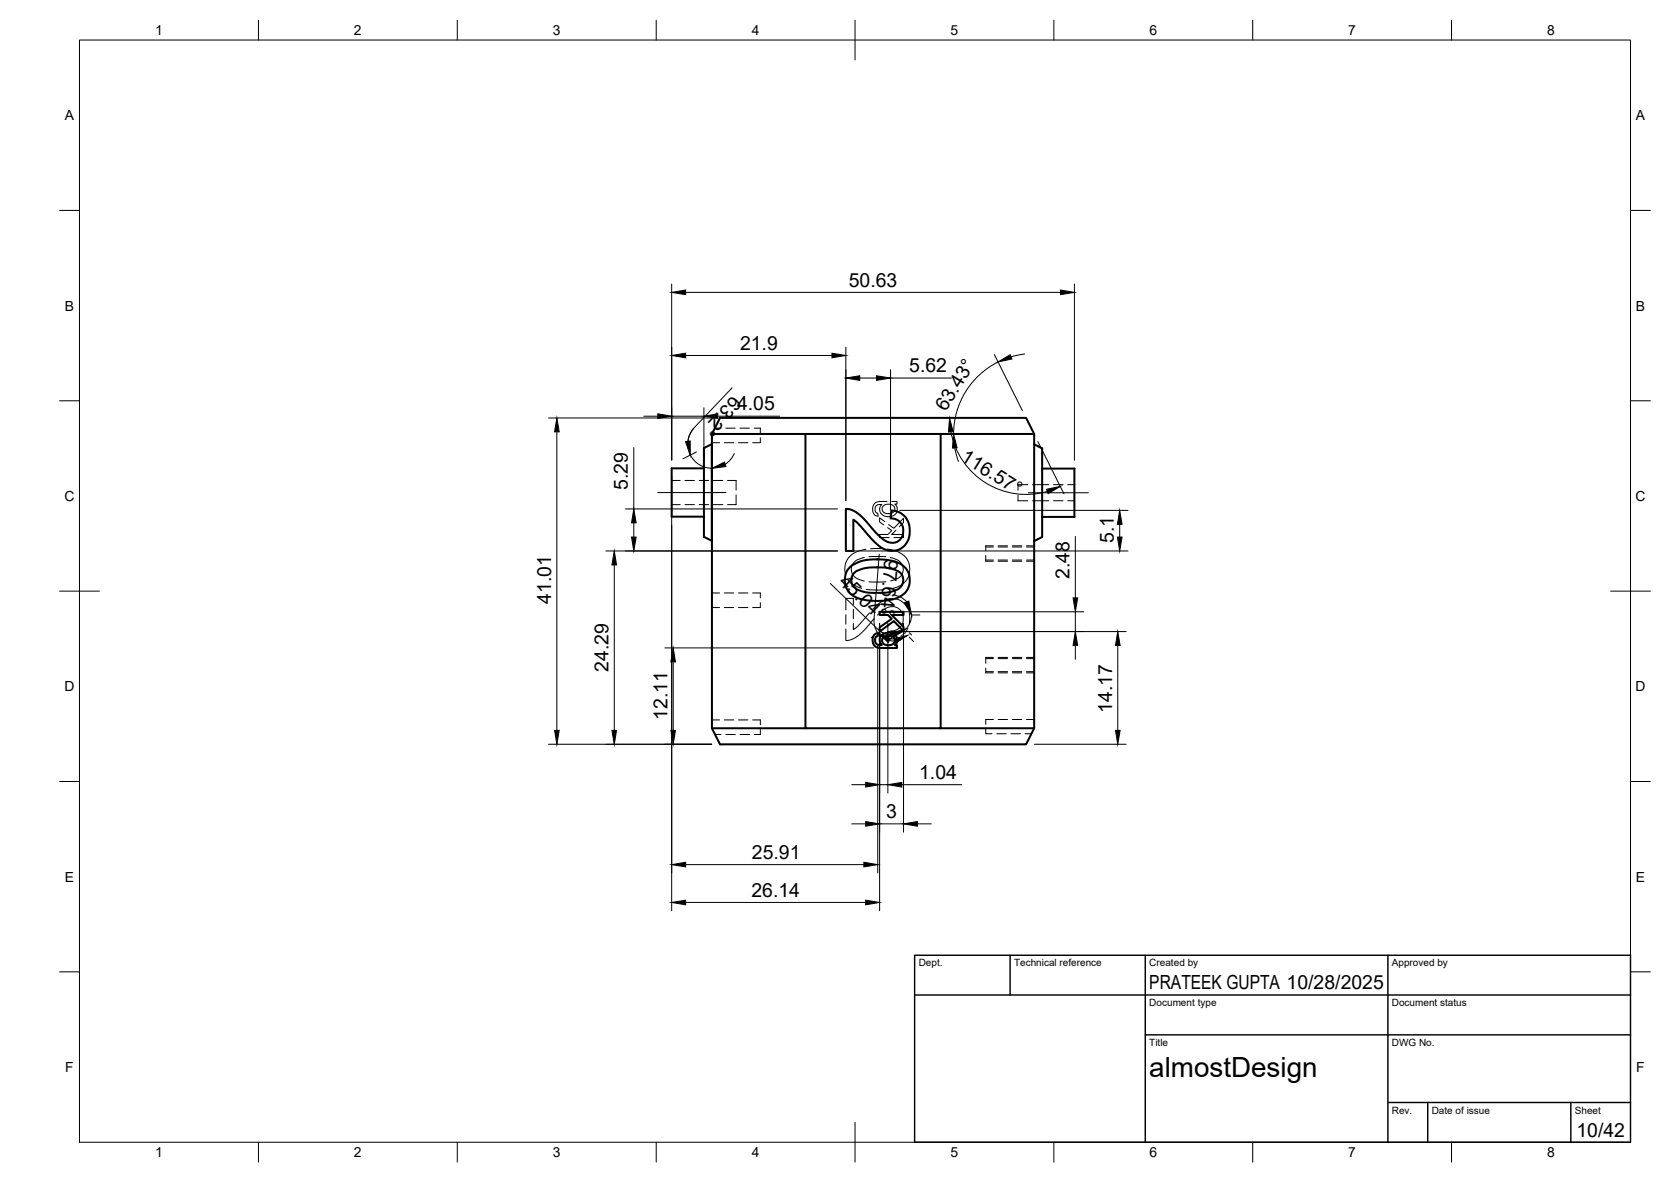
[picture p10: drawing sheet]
<svg xmlns="http://www.w3.org/2000/svg" width="420mm" height="297mm" viewBox="0 0 420 297" stroke-linecap="round" stroke-linejoin="round" font-family="sans-serif">
<!-- layer: Visible -->
<g fill="none" stroke="#000" stroke-width=".51">
<path d="M177 117.7h-8.1v12.1h8.1M179 111.6l-2 1v22.3l2 1M179 111.6v24.3M179 111.6h.1M179 109.1l2-4.1h77l2 4.1M179 109.1v73.9M179 109.1h23.5M202.5 109.1h34v73.9h-34zM236.5 109.1h23.5v73.9h-23.5M260 111.7l2 1v22.2l-2 1.1M262 117.8h8.2v12.1h-8.2M179 135.9h.1"/>
<path d="M212.7 127.9l1.2 .2a11.8 11.8 0 0 1 5.3 4.6l.4 .4a11.5 11.5 0 0 0 3.6 3.1 2.8 2.8 0 0 0 2.2 0h.1a3.2 3.2 0 0 0 0-5.6l-1.6-.3 .2-2 2.1 .5a5.5 5.5 0 0 1 0 9.2l-1.1 .4a5.3 5.3 0 0 1-4.6-1.7l-1.8-1.8a22.8 22.8 0 0 0-4.1-4.3v7.9h-1.9zM213.7 142.5a10.9 10.9 0 0 1 8.3-1.9h.3a10.2 10.2 0 0 1 4.1 1.1l.4 .3a4.1 4.1 0 0 1 1.7 2.1l.1 .6a4.8 4.8 0 0 1-3.9 5.9 14.3 14.3 0 0 1-10.4-1 4.6 4.6 0 0 1-1.7-5.2l.3-.9zM214.8 144a8 8 0 0 1 5.1-1.4l3.1 .1a4.6 4.6 0 0 1 3.9 2v.1a2.74 2.74 0 0 1-1.1 3.3l-1.5 .6-1.7 .3h-3l-2-.2a3.9 3.9 0 0 1-3.4-2 2.57 2.57 0 0 1 .6-2.8zM219.8 159.6l.4-.3 .6-.2-.1 .8-.4 .1-.2 .4 .1 1.2a1.35 1.35 0 0 0 1.5 .5 1.84 1.84 0 0 1-.2-2.2 1.84 1.84 0 0 1 2-.9l1.4 .4 .4 .5 .3 .7a1.49 1.49 0 0 1-.6 1.5h.5v.7h-4.7a2.02 2.02 0 0 1-1-3.2zM221.2 153.8h6v.7h-3l3 3v1.1l-2.5-2.5-3.5 2.6v-1l3-2.2-.9-1h-2.1zM222.2 160.1l.9-.3a1.31 1.31 0 0 1 1.5 .2 1.31 1.31 0 0 1 .3 1.5l-.1 .1a1.73 1.73 0 0 1-3-.6zM179 183l2 4.1h77l2-4.1M179 183h23.5"/>
</g>
<!-- layer: Hidden -->
<g fill="none" stroke="#000" stroke-width=".25">
<path d="M179 111.3h1.9M179.7 107.6h1.6M182.1 111.3h2.4M182.5 107.6h2.4M185.7 111.3h2.4M186.1 107.6h2.3M189.6 107.6h1.6v1.2M191.2 110v1.3h-1.9M168.9 120.7h2.1M168.9 126.8h2.1M172.2 120.7h2.4M172.2 126.8h2.4"/>
<path d="M175.8 120.7h2.4M175.8 126.8h2.4M179.4 120.7h2.4M179.4 126.8h2.4M182.9 120.7h2.2v2.5M185.1 124.4v2.4h-2.2M217.7 138l-1.7 .4-1.3 .7a4.7 4.7 0 0 0-1.8 1.9l-.2 .3a5.3 5.3 0 0 0-.1 3.2M218.5 139.9h4.2M221.9 137.9h-3M222.2 127l.9-.3a1.37 1.37 0 0 1 1.4 .3 1.37 1.37 0 0 1 .4 1.4l-.1 .2a1.67 1.67 0 0 1-1.8 .5 1.67 1.67 0 0 1-1.2-1.4zM222.5 131.1l-1.3-1v1.1l1 .7M223.1 126l-2.2 .1a1.92 1.92 0 0 0-1.5 1.7 1.92 1.92 0 0 0 1.2 1.9h.2l-.1-.7-.5-.3-.2-.4 .2-1.1a1.52 1.52 0 0 1 1.5-.4 1.85 1.85 0 0 0-.2 2.3 1.85 1.85 0 0 0 2.2 .7l.8-.2 .6-.3 .5-1.1a1.55 1.55 0 0 0-.6-1.5h.5v-.7h-1.3"/>
<path d="M223.1 138h.3a5.6 5.6 0 0 1 5.1 3.5l.2 1.6-.2 1.7a4.4 4.4 0 0 1-1.7 2l-1.7 .9-1.6 .4M223.2 132.6l1 .7-.9 1h-2.1v.8h2.4M223.4 131.8l1.3 1 2.5-2.6v1.1l-1.1 1.1M225.3 133.2l-1.1 1.1h3v.8h-2.4M247.9 139.6v1.1M247.9 137.5h1.9M249.8 137.2h-1.9v1.2M251 137.5h2.3M251 137.2h2.3M254.6 137.5h2.3M254.6 137.2h2.3M256 124.4v1.4h2.4"/>
<path d="M258.1 137.5h1.9M258.1 137.2h1.9M258.4 121.8h-2.4v1.4M259.6 125.8h4.1M259.6 121.8h4.1M264.9 125.8h2.4M264.9 121.8h2.4M268.5 125.8h1.7M268.5 121.8h1.7M179 149h1.9M179 152.7h1.9M182.1 149h2.4"/>
<path d="M182.1 152.7h2.4M185.7 149h2.4M185.7 152.7h2.4M189.3 149h1.9v1.2M191.2 151.5v1.2h-1.9M212.7 154.5v2.4M213.1 145.6a6 6 0 0 0 3.5 2.3M214.6 151.9v-1.5h-1.9v2.9M214.6 153.1v2.4M217.3 140.1a3.6 3.6 0 0 0-3.1 2 2.64 2.64 0 0 0 1.1 3.2l2 .7M217.8 148.1l4.5 .1M218.6 154a20.5 20.5 0 0 1-4 4.2v-1.5"/>
<path d="M219.8 155.5l-2.7 3a7 7 0 0 1-4 2.5h-.4v-2.9M220.6 154.6l1.8-1.5a3.5 3.5 0 0 1 2.9-.5l.2 .1a3.2 3.2 0 0 1 0 5.5l-1.6 .4 .2 2 1.3-.3M222.8 146.2h-4.3M223.9 140.1a3.5 3.5 0 0 1 3.1 2.1l.1 1-.2 1a3.4 3.4 0 0 1-2.7 1.7l-.3 .1M228.2 152.9a4.6 4.6 0 0 0-7.5-1l-1.3 1.2M228.3 157.9a4.3 4.3 0 0 1-1.8 2M228.6 154v2.7M247.9 140.7v.3h1.9M247.9 140.7h1.9M251 141h2.3M251 140.7h2.3M254.6 141h2.3"/>
<path d="M254.6 140.7h2.3M258.1 141h1.9M258.1 140.7h1.9M247.9 167.9v1.2h1.9M247.9 168.8h1.9M247.9 165.5h1.9M249.8 165.2h-1.9v1.5M251 168.8h2.3M251 165.2h2.3M251 169.1h2.3M251 165.5h2.3M254.6 168.8h2.3"/>
<path d="M254.6 165.2h2.3M254.6 169.1h2.3M254.6 165.5h2.3M258.1 168.8h1.9M258.1 165.2h1.9M258.1 169.1h1.9M258.1 165.5h1.9M179 180.9h1.9M179.8 184.6h1.5M182.1 180.9h2.4M182.5 184.6h2.4M185.7 180.9h2.4"/>
<path d="M186.1 184.6h2.4M189.3 180.9h1.9v1.2M191.2 183.3v1.3h-1.5M247.9 183.2v1.2h1.5M249.8 180.8h-1.9v1.2M250.6 184.4h2.4M251 180.8h2.3M254.2 184.4h2.4M254.6 180.8h2.3M257.8 184.4h1.5M258.1 180.8h1.9"/>
</g>
<!-- layer: BORDER -->
<g fill="none" stroke="#000" stroke-width=".25">
<path d="M20 10.1h390v276.9h-390zM65 5.1v5M115 5.1v5M165 5.1v5M215 5.1v10M265 5.1v5M315 5.1v5M365 5.1v5M15 52.9h5M410 52.9h5M15 100.7h5M410 100.7h5"/>
<path d="M15 148.6h10M405 148.6h10M15 196.4h5M410 196.4h5M15 244.2h5M410 244.2h5M65 287v5M115 287v5M165 287v5M215 282.1v9.9M265 287v5M315 287v5"/>
<path d="M365 287v5"/>
</g>
<!-- layer: TITLEBLOCK -->
<path d="M230 240.1h180v46.9h-180zM230 250h180M254 240.1v9.9M288 240.1v46.9M349 240.1v46.9M288 260.1h122M349 277.1h61M359 277.1v9.9M395 277.1v9.9" fill="none" stroke="#000" stroke-width=".36"/>
<!-- layer: Smart Centers -->
<path d="M182.5 123.8h-17.1M258.5 123.8h15.1" fill="none" stroke="#000" stroke-width=".25"/>
<!-- layer: FD_Dimensions -->
<g fill="none" stroke="#000" stroke-width=".25">
<path d="M168.9 71.4v44.2M172.4 73.5h94.2M270.2 71.4v44.3M172.4 89.3h36.8M184.1 97.5l-9.5 9.9a6.1 6.1 0 0 0-1.2 6.6 6.1 6.1 0 0 0 5.6 3.7M212.7 87.2v38.6M216.2 95h4.2M223.9 92.9v35.3M223.9 95h15.4M250 89.1l7 14.1M251 91a20.2 20.2 0 0 0-11.2 18.1M257.6 89l-3.4 .7"/>
<path d="M137.9 105h41M140 108.5v75M159.4 112.5v15.4M161.9 104.6h3.5M168.9 119.8v109.1M168.9 104.6h8.1M174.4 107.7l-1 1.5-.4 1.7M175.1 113.6l-3.4 1.7M177 102.5v13.1M180.5 104.6h15.5M184.6 114l-.9 1.5-1.3 1.2M239.1 108.5a19.2 19.2 0 0 0 24.3 15"/>
<path d="M240.1 112.6l.9 3.3M261 111l6.5 13.1M152.3 138.5h58.3M157.3 127.9h53.3M159.4 131.4v3.6M214.8 138.5h68.8M221.1 139.3l-1.3 17 .3 1.7 .6 1M226.2 128.3h57.4M270.4 134.8v15.4M281.5 131.8v3.2M154.5 142v41.5M208.8 146.6l11.9 11.5"/>
<path d="M219.5 160l-.5 .3M221.2 156.6v72.3M221.2 158.5l1.6 .8 1.8 .2M223.2 156.6v42.7M223.3 158.7h59.8M223.3 153.7h49.2M224.9 149.6l1.7 .5 1.4 1.2M227.2 156.6v52.5M228.7 159l.5 .6M229.2 154.5a5 5 0 0 1-3 4.6 5 5 0 0 1-5.5-1M229.3 154.5h2M270.4 153.7v5"/>
<path d="M167.2 162.8h52.5M169.3 166.3v17.2M220.7 162v57.4M223.7 161l1.3 .1M228.6 160.1l1.1 1.1M270.4 162.2v3.5M281.1 162.2v21.3M137.9 187h41M214.2 197.2h3.5M221.2 197.2h2M226.8 197.2h15M260.1 187h23"/>
<path d="M172.4 217.3h44.8M214.2 207h3.5M221.2 207h6M230.7 207h3.5M172.4 226.8h45.3"/>
</g>
<g fill="#000" stroke="#000" stroke-width=".25">
<path d="M168.9 73.5l3.5-.6v1.1zM266.6 72.9l3.6 .6-3.6 .5zM168.9 89.3l3.5-.5v1.1zM209.2 88.8l3.5 .5-3.5 .6zM212.7 95l3.5-.6v1.2zM220.4 94.4l3.5 .6-3.5 .6zM251 91l3-1.9 .4 1.1zM140 105l.6 3.5h-1.2zM165.4 104l3.5 .6-3.5 .6zM172.4 111l1.1-.2 .1 3.5zM177 104.6l3.5-.6v1.2zM179 117.7l3.2-1.6 .3 1.1z"/>
<path d="M238.8 105l.8 3.5-1.1 .1zM239.8 109.1l.8 3.4-1.1 .1zM158.8 135h1.2l-.6 3.5zM159.4 127.9l.6 3.5h-1.2zM263.1 123l3.5-.8-3.1 1.8zM281 135h1.1l-.6 3.5zM281.5 128.3l.6 3.5h-1.1zM154.5 138.5l.5 3.5h-1.1zM224.3 159l3.4-.9-2.9 2zM227.4 151.5l1.1-.4 .7 3.4zM269.8 150.2h1.2l-.6 3.5zM169.3 162.8l.5 3.5h-1.1z"/>
<path d="M220.7 159.1l3.3 1.4-.7 .9zM224.8 160.5l3.4-.8-3 1.9zM270.4 158.7l.6 3.5h-1.2zM281.1 158.7l.5 3.5h-1.1zM139.4 183.5h1.2l-.6 3.5zM153.9 183.5h1.1l-.5 3.5zM168.7 183.5h1.1l-.5 3.5zM217.7 196.6l3.5 .6-3.5 .6zM223.2 197.2l3.6-.6v1.2zM280.5 183.5h1.1l-.5 3.5zM168.9 217.3l3.5-.6v1.2zM217.2 216.7l3.5 .6-3.5 .6z"/>
<path d="M217.7 206.5l3.5 .5-3.5 .6zM227.2 207l3.5-.5v1.1zM168.9 226.8l3.5-.6v1.2zM217.7 226.2l3.5 .6-3.5 .6z"/>
</g>
<text font-size="7" x="289" y="270.6">almostDesign</text>
<g font-size="4.9">
<text x="213.4" y="72">50.63</text>
<text x="186.1" y="87.9">21.9</text>
<text x="228.6" y="93.5">5.62</text>
<text x="184.3" y="99.3" transform="rotate(134 184.3 99.3)">63.2°</text>
<text x="185.3" y="103.1">4.05</text>
<text x="237.8" y="103.6" transform="rotate(-58 237.8 103.6)">63.43°</text>
<text x="241.4" y="115.7" transform="rotate(32 241.4 115.7)">116.57°</text>
<text x="157.9" y="123.2" transform="rotate(-90 157.9 123.2)">5.29</text>
<text x="280.1" y="136.4" transform="rotate(-90 280.1 136.4)">5.1</text>
<text x="222.4" y="140.6" transform="rotate(95 222.4 140.6)">97.64°</text>
<text x="210.7" y="146.5" transform="rotate(44 210.7 146.5)">45.04°</text>
<text x="268.9" y="145.5" transform="rotate(-90 268.9 145.5)">2.48</text>
<text x="138.6" y="151.7" transform="rotate(-90 138.6 151.7)">41.01</text>
<text x="153" y="168.8" transform="rotate(-90 153 168.8)">24.29</text>
<text x="279.7" y="179.1" transform="rotate(-90 279.7 179.1)">14.17</text>
<text x="167.9" y="180.9" transform="rotate(-90 167.9 180.9)">12.11</text>
<text x="231.1" y="195.7">1.04</text>
<text x="222.8" y="205.6">3</text>
<text x="189.1" y="215.8">25.91</text>
<text x="189" y="225.3">26.14</text>
<text x="289" y="248.5">PRATEEK GUPTA 10/28/2025</text>
<text x="396.4" y="285.7">10/42</text>
</g>
<g font-size="3.5">
<text x="39" y="8.8">1</text>
<text x="89" y="8.8">2</text>
<text x="139" y="8.8">3</text>
<text x="189" y="8.8">4</text>
<text x="239" y="8.8">5</text>
<text x="289" y="8.8">6</text>
<text x="339" y="8.8">7</text>
<text x="389" y="8.8">8</text>
<text x="16.3" y="30.2">A</text>
<text x="411.3" y="30.2">A</text>
<text x="16.3" y="78">B</text>
<text x="411.3" y="78">B</text>
<text x="16.2" y="125.9">C</text>
<text x="411.2" y="125.9">C</text>
<text x="16.2" y="173.7">D</text>
<text x="411.2" y="173.7">D</text>
<text x="16.3" y="221.6">E</text>
<text x="411.3" y="221.6">E</text>
<text x="16.4" y="269.4">F</text>
<text x="411.4" y="269.4">F</text>
<text x="39" y="290.8">1</text>
<text x="89" y="290.8">2</text>
<text x="139" y="290.8">3</text>
<text x="189" y="290.8">4</text>
<text x="239" y="290.8">5</text>
<text x="289" y="290.8">6</text>
<text x="339" y="290.8">7</text>
<text x="389" y="290.8">8</text>
</g>
<g font-size="2.5">
<text x="231" y="242.9">Dept.</text>
<text x="255" y="242.9">Technical reference</text>
<text x="289" y="242.9">Created by</text>
<text x="350" y="242.9">Approved by</text>
<text x="289" y="252.8">Document type</text>
<text x="350" y="252.8">Document status</text>
<text x="289" y="262.9">Title</text>
<text x="350" y="262.9">DWG No.</text>
<text x="350" y="279.9">Rev.</text>
<text x="360" y="279.9">Date of issue</text>
<text x="396" y="279.9">Sheet</text>
</g>
</svg>
